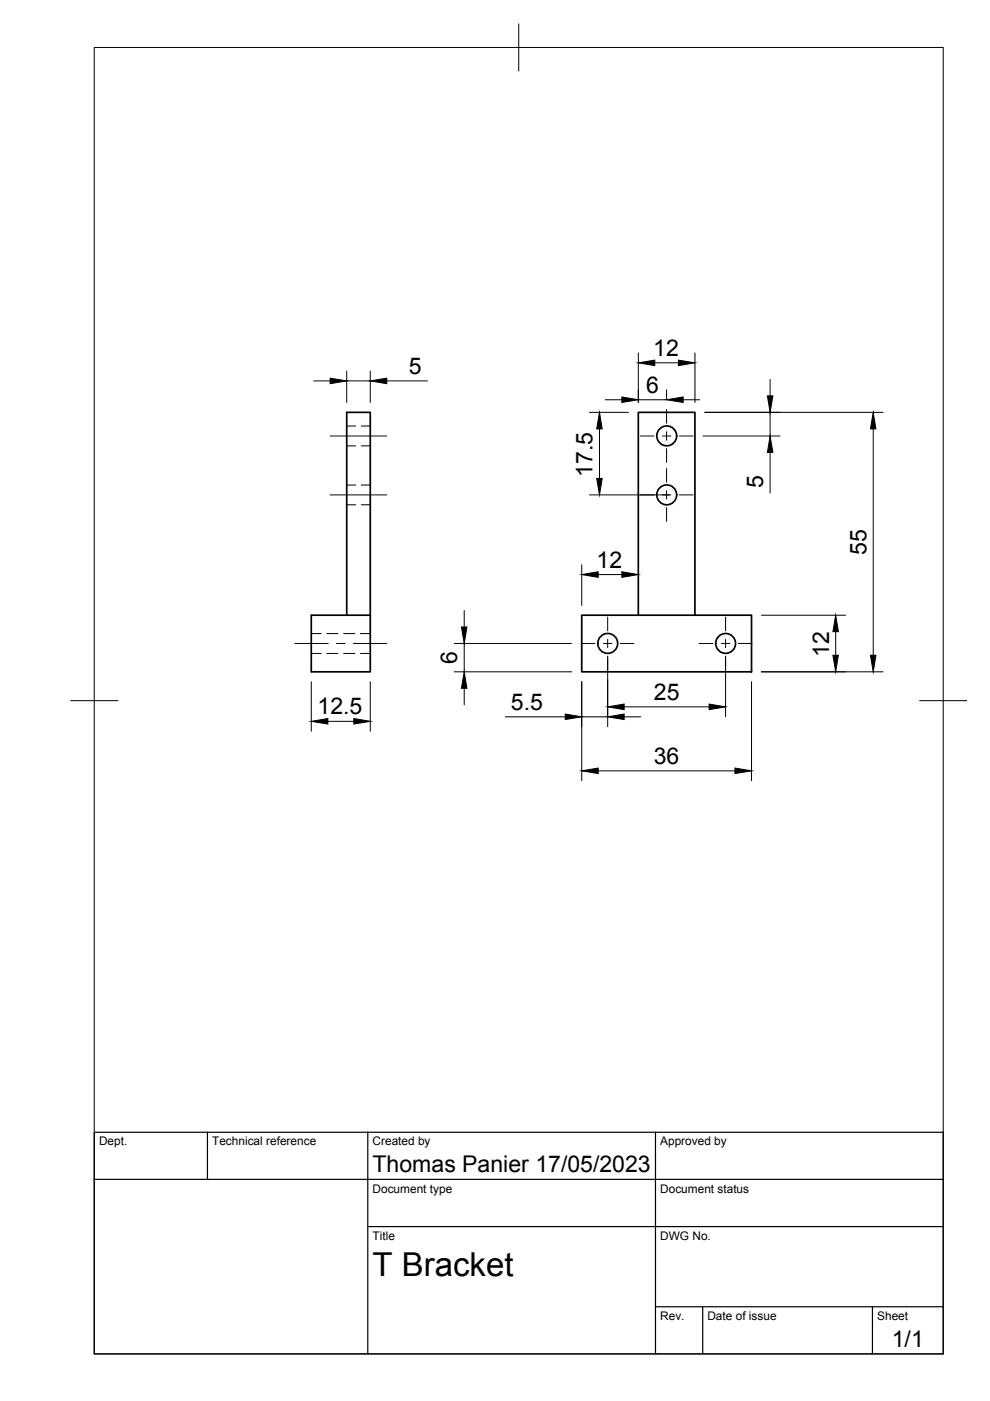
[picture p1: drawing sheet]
<svg xmlns="http://www.w3.org/2000/svg" width="210mm" height="297mm" viewBox="0 0 210 297" stroke-linecap="round" stroke-linejoin="round" font-family="sans-serif">
<!-- layer: Visible -->
<g fill="none" stroke="#000" stroke-width=".36">
<path d="M73.5 130.4v-43h5v43h-12.5v12h12.5v-12M123.3 130.4h36v12h-36zM135.3 130.4v-43h12v43"/>
<circle cx="141.4" cy="92.4" r="2.11"/>
<circle cx="141.4" cy="104.9" r="2.11"/>
<circle cx="128.9" cy="136.4" r="2.11"/>
<circle cx="153.9" cy="136.4" r="2.11"/>
</g>
<!-- layer: Hidden -->
<g fill="none" stroke="#000" stroke-width=".21">
<path d="M73.5 90.3h1.9M73.5 94.5h1.9M76.6 90.3h1.9M76.6 94.5h1.9M73.5 102.8h1.9M73.5 107h1.9M76.6 102.8h1.9M76.6 107h1.9M66 134.3h2.1M66 138.5h2.1M69.3 134.3h2.3M69.3 138.5h2.3"/>
<path d="M72.9 134.3h2.3M72.9 138.5h2.3M76.4 134.3h2.1M76.4 138.5h2.1"/>
</g>
<!-- layer: BORDER -->
<path d="M20 10.1h180v276.9h-180zM110 5.1v10M15 148.6h10M195 148.6h10" fill="none" stroke="#000" stroke-width=".21"/>
<!-- layer: TITLEBLOCK -->
<path d="M20 240.1h180v46.9h-180zM20 250h180M44 240.1v9.9M78 240.1v46.9M139 240.1v46.9M78 260.1h122M139 277.1h61M149 277.1v9.9M185 277.1v9.9" fill="none" stroke="#000" stroke-width=".25"/>
<!-- layer: FD_Dimensions -->
<g fill="none" stroke="#000" stroke-width=".21">
<path d="M73.5 78.7v6.6M78.5 78.7v6.6M135.3 74.8v10.5M138.8 76.9h5M147.3 74.8v10.5M66.5 80.8h3.5M73.5 80.8h5M82 80.8h8.6M125 87.4h8.2M127.1 90.9v10.5M128.3 84.8h3.5M141.3 82.6v2.1l-6 .1"/>
<path d="M144.8 84.8h3.5M149 92.4h16.4M149.4 87.4h37.8M163.3 80.4v3.5M163.3 87.4v5M163.3 95.9v8.6M185.1 90.9v48M123.3 119.7v8.6M125 104.9h16.9M96.3 136.4h24.8M98.4 129.4v3.5M98.4 136.4v6"/>
<path d="M126.8 121.8h5M128.8 139.4v14.7M153.8 139.4v12.6M161.4 130.4h17.9M177.2 133.9v5M66 144.5v10.5M69.5 152.9h5.5M78.5 144.5v10.5M96.3 142.4h24.9M98.4 145.9v3.5M107.1 152h12.7M123.3 144.5v21"/>
<path d="M123.3 152h5.5M132.3 152h3.5M132.3 149.9h18M159.3 144.5v21M161.4 142.4h25.8M126.8 163.4h29"/>
</g>
<g fill="#000" stroke="#000" stroke-width=".21">
<path d="M135.3 76.9l3.5-.5v1.1zM143.8 76.4l3.5 .5-3.5 .6zM70 80.2l3.5 .6-3.5 .6zM78.5 80.8l3.5-.6v1.2zM127.1 87.4l.6 3.5h-1.2zM131.8 84.2l3.5 .6-3.5 .5zM141.3 84.8l3.5-.6v1.1zM162.7 83.9h1.2l-.6 3.5zM163.3 92.4l.6 3.5h-1.2zM185.1 87.4l.6 3.5h-1.1zM126.5 101.4h1.2l-.6 3.5zM97.8 132.9h1.2l-.6 3.5z"/>
<path d="M123.3 121.8l3.5-.6v1.2zM131.8 121.2l3.5 .6-3.5 .6zM176.6 138.9h1.2l-.6 3.5zM177.2 130.4l.6 3.5h-1.2zM184.6 138.9h1.1l-.6 3.5zM66 152.9l3.5-.6v1.2zM75 152.3l3.5 .6-3.5 .6zM98.4 142.4l.6 3.5h-1.2zM119.8 151.4l3.5 .6-3.5 .6zM128.8 152l3.5-.6v1.2zM128.8 149.9l3.5-.6v1.2zM150.3 149.3l3.5 .6-3.5 .6z"/>
<path d="M123.3 163.4l3.5-.6v1.2zM155.8 162.8l3.5 .6-3.5 .6z"/>
</g>
<!-- layer: Smart Centers -->
<g fill="none" stroke="#000" stroke-width=".21">
<path d="M70 92.4h12M135.7 92.4h3M140.4 92.4h1.8M141.3 86.8v3M141.3 91.5v1.8M141.3 95.1v2.9M141.3 99.3v3M144 92.4h2.9M70 104.9h12M135.7 104.9h3M140.4 104.9h1.8M141.3 104v1.8"/>
<path d="M141.3 107.6v2.9M144 104.9h2.9M62.5 136.4h7.1M71.4 136.4h1.8M74.9 136.4h7.1M123.2 136.4h3M128 136.4h1.7M128.8 130.8v3M128.8 135.5v1.8M128.8 139.1v2.9M131.5 136.4h2.9M148.2 136.4h3"/>
<path d="M153 136.4h1.7M153.8 130.8v3M153.8 135.5v1.8M153.8 139.1v2.9M156.5 136.4h2.9"/>
</g>
<text font-size="7" x="79" y="270.6">T Bracket</text>
<g font-size="4.9">
<text x="138.5" y="75.5">12</text>
<text x="86.7" y="79.3">5</text>
<text x="137" y="83.3">6</text>
<text x="125.6" y="101.1" transform="rotate(-90 125.6 101.1)">17.5</text>
<text x="161.8" y="103.4" transform="rotate(-90 161.8 103.4)">5</text>
<text x="183.7" y="117.7" transform="rotate(-90 183.7 117.7)">55</text>
<text x="126.5" y="120.4">12</text>
<text x="97" y="140.8" transform="rotate(-90 97 140.8)">6</text>
<text x="175.8" y="139.3" transform="rotate(-90 175.8 139.3)">12</text>
<text x="138.6" y="148.4">25</text>
<text x="67.3" y="151.5">12.5</text>
<text x="108.3" y="150.5">5.5</text>
<text x="138.6" y="162">36</text>
<text x="79" y="248.5">Thomas Panier 17/05/2023</text>
<text x="189.1" y="285.7">1/1</text>
</g>
<g font-size="2.5">
<text x="21" y="242.9">Dept.</text>
<text x="45" y="242.9">Technical reference</text>
<text x="79" y="242.9">Created by</text>
<text x="140" y="242.9">Approved by</text>
<text x="79" y="252.8">Document type</text>
<text x="140" y="252.8">Document status</text>
<text x="79" y="262.9">Title</text>
<text x="140" y="262.9">DWG No.</text>
<text x="140" y="279.9">Rev.</text>
<text x="150" y="279.9">Date of issue</text>
<text x="186" y="279.9">Sheet</text>
</g>
</svg>
